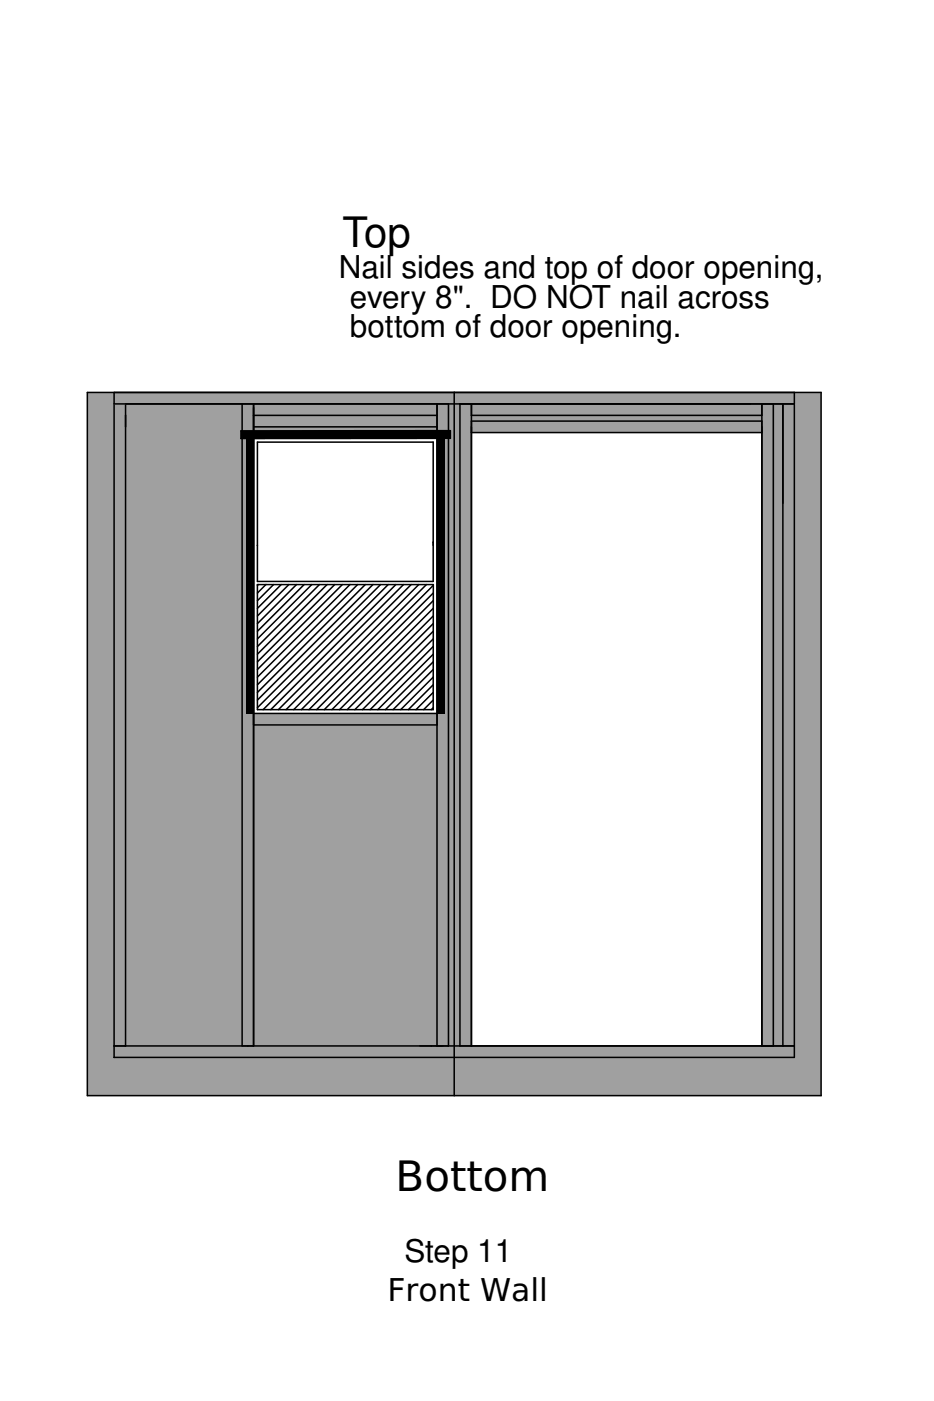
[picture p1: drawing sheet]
<svg xmlns="http://www.w3.org/2000/svg" width="152mm" height="229mm" viewBox="0 0 152 229" stroke-linecap="round" stroke-linejoin="round" font-family="sans-serif">
<g fill="#a0a0a4">
<path d="M74.1 64h59.9v114.8h-59.9zM76.9 70.6h47.4v100.1h-47.4z" fill-rule="evenodd"/>
<path d="M41.4 71.5h29.9v44.9h-29.9zM14.3 64h59.8v114.8h-59.8z" fill-rule="evenodd"/>
</g>
<g fill="none" stroke="#000" stroke-width=".25">
<path d="M14.3 64h119.7v114.8h-119.7zM18.6 64v108.5h111v-106.5M20.5 65.9v104.8M39.3 70.3h34.2v1.2l-34.2 .1zM39.5 65.9v104.8M41.4 65.9v104.8M41.4 67.8h29.9M41.4 71.5h29.9M41.4 69.6h29.9M42 72.1h28.7v22.8h-28.7zM71.3 65.9v104.8M73.2 65.9v104.8"/>
<path d="M74.1 64v114.8M75.1 65.9v104.8M76.9 65.9v104.8M76.9 67.8h47.4M76.9 68.7h47.4M76.9 70.6h47.4M124.3 65.9v104.8M126.2 65.9v104.8M127.7 65.9v104.8M129.6 64v1.9h-111M42 89h.1M42 95.4h28.7v20.4h-28.7z"/>
<path d="M42.1 95.4l-.1 .1M43.4 95.4l-1.4 1.4M44.6 95.4l-2.6 2.6M45.9 95.4l-3.9 3.9M47.1 95.4l-5.1 5.1M48.4 95.4l-6.4 6.4M49.6 95.4l-7.6 7.6M50.9 95.4l-8.9 8.9M52.1 95.4l-10.1 10.1M53.4 95.4l-11.4 11.3M54.6 95.4l-12.6 12.6M55.9 95.4l-13.9 13.8"/>
<path d="M57.1 95.4l-15.1 15.1M58.4 95.4l-16.4 16.3M59.6 95.4l-17.6 17.6M60.8 95.4l-18.8 18.8M62.1 95.4l-20.1 20.1M63.3 95.4l-20.4 20.4M64.6 95.4l-20.4 20.4M65.8 95.4l-20.4 20.4M67.1 95.4l-20.4 20.4M68.3 95.4l-20.4 20.4M69.6 95.4l-20.4 20.4M70.7 88.5h.1"/>
<path d="M70.7 99.3l-16.5 16.5M70.7 98l-17.8 17.8M70.7 96.8l-19 19M70.7 95.5l-20.3 20.3M41.4 116.4h29.9M41.4 118.3h29.9M70.7 115.5l-.3 .3M70.7 114.2l-1.6 1.6M70.7 113l-2.8 2.8M70.7 111.7l-4.1 4.1M70.7 110.5l-5.3 5.3M70.7 109.2l-6.6 6.6"/>
<path d="M70.7 108l-7.8 7.8M70.7 106.7l-9.1 9.1M70.7 105.5l-10.3 10.3M70.7 104.2l-11.6 11.6M70.7 103l-12.8 12.8M70.7 101.7l-14 14.1M70.7 100.5l-15.3 15.3M18.6 170.7h111"/>
</g>
<path d="M18.6 65.9h1.9" fill="none" stroke="#a0a0a4" stroke-width=".25"/>
<g fill="#000">
<path d="M71.3 71.5h1.3v44.9h-1.3z" fill-rule="evenodd"/>
<path d="M39.3 70.3h34.2v1.2l-34.2 .1z" fill-rule="evenodd"/>
<path d="M40.1 71.5h1.3v44.9h-1.3z" fill-rule="evenodd"/>
</g>
<g font-size="6.8">
<text x="55.9" y="40.3">Top</text>
<text x="64.6" y="194.4">Bottom</text>
</g>
<g font-size="5.1">
<text x="55.3" y="45.3">Nail sides and top of door opening,</text>
<text x="57.1" y="50.2">every 8&quot;. DO NOT nail across</text>
<text x="57.1" y="55.1">bottom of door opening.</text>
<text x="66" y="206">Step 11</text>
<text x="63.2" y="212.3">Front Wall</text>
</g>
</svg>
